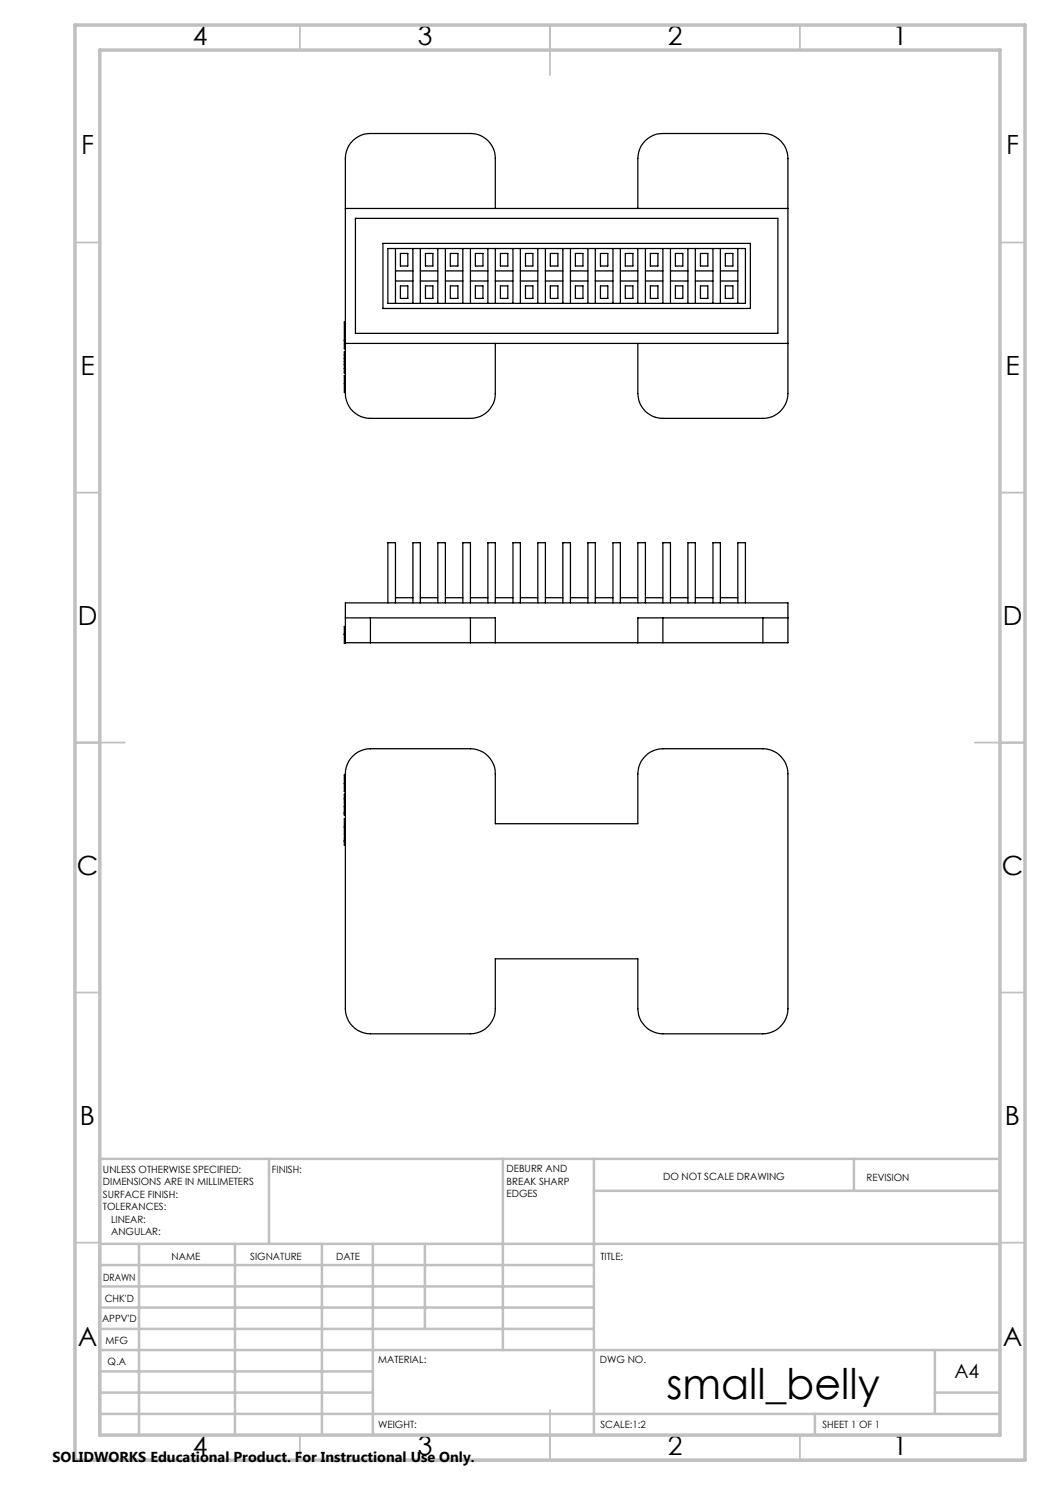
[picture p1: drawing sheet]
<svg xmlns="http://www.w3.org/2000/svg" width="210mm" height="297mm" viewBox="0 0 210 297" stroke-linecap="round" stroke-linejoin="round" font-family="sans-serif">
<g fill="none" stroke="#c0c0c0" stroke-width=".35">
<path d="M60 5v5M110 5v10M160 5v5M15 48.5h5M200 48.5h5M15 98.5h5M200 98.5h5M15 148.5h10M195 148.5h10M15 198.5h5M200 198.5h5M15 248.5h5"/>
<path d="M200 248.5h5M60 287v5M110 282v10M160 287v5"/>
</g>
<g fill="none" stroke="#c0c0c0" stroke-width=".5">
<path d="M53.8 231.8v17M100.6 231.8v38.2M118.8 231.8v55.2M118.8 238.2h81.2M170.8 231.8v6.4M200 231.8h-180v55.2M20 248.8h180M20 257.3h98.8M20 253h98.8M27.8 248.8v38.2M47 248.8v38.2M64.4 248.8v38.2"/>
<path d="M74.6 248.8v38.2M85 248.8v17M20 265.8h98.8M20 261.5h98.8M20 278.5h54.6M20 274.3h54.6M20 270h180M187 278.5h13M187 270v12.8M20 282.8h180M163 282.8v4.2"/>
</g>
<path d="M15 5h190v287h-190zM20 10h180v277h-180z" fill="none" stroke="#c0c0c0" stroke-width=".7"/>
<g fill="none" stroke="#000" stroke-width=".25">
<path d="M69.1 41.7h88.5M71.1 43.7h84.5v23h-84.5zM76.6 48.7h73.5v13h-73.5zM77.6 49.7h71.5v11h-71.5zM79.1 49.7v11M79.1 56.2h3.5M79.1 54.2h3.5M80.1 50.7h1.5v2.5h-1.5zM80.1 57.2h1.5v2.5h-1.5zM82.6 49.7v11M84.1 49.7v11M84.1 56.2h3.5"/>
<path d="M84.1 54.2h3.5M85.1 50.7h1.5v2.5h-1.5zM85.1 57.2h1.5v2.5h-1.5zM87.6 49.7v11M89.1 49.7v11M89.1 56.2h3.5M89.1 54.2h3.5M90.1 50.7h1.5v2.5h-1.5zM90.1 57.2h1.5v2.5h-1.5zM92.6 49.7v11M94.1 49.7v11M94.1 56.2h3.5"/>
<path d="M94.1 54.2h3.5M95.1 50.7h1.5v2.5h-1.5zM95.1 57.2h1.5v2.5h-1.5zM97.6 49.7v11M99.1 41.7v-10a4.9 4.9 0 0 0-5-5h-20a5 5 0 0 0-5 5v47a5 5 0 0 0 5 5h20a4.9 4.9 0 0 0 5-5v-10M99.1 49.7v11M99.1 56.2h3.5M99.1 54.2h3.5M100.1 50.7h1.5v2.5h-1.5zM100.1 57.2h1.5v2.5h-1.5zM102.6 49.7v11M104.1 49.7v11"/>
<path d="M104.1 56.2h3.5M104.1 54.2h3.5M105.1 50.7h1.5v2.5h-1.5zM105.1 57.2h1.5v2.5h-1.5zM107.6 49.7v11M109.1 49.7v11M109.1 56.2h3.5M109.1 54.2h3.5M110.1 50.7h1.5v2.5h-1.5zM110.1 57.2h1.5v2.5h-1.5zM112.6 49.7v11M114.1 49.7v11"/>
<path d="M114.1 56.2h3.5M114.1 54.2h3.5M115.1 50.7h1.5v2.5h-1.5zM115.1 57.2h1.5v2.5h-1.5zM117.6 49.7v11M119.1 49.7v11M119.1 56.2h3.5M119.1 54.2h3.5M120.1 50.7h1.5v2.5h-1.5zM120.1 57.2h1.5v2.5h-1.5zM122.6 49.7v11M124.1 49.7v11"/>
<path d="M124.1 56.2h3.5M124.1 54.2h3.5M125.1 50.7h1.5v2.5h-1.5zM125.1 57.2h1.5v2.5h-1.5zM127.6 41.7v-10a5 5 0 0 1 5-5h20a5 5 0 0 1 5 5v47a5 5 0 0 1-5 5h-20a5 5 0 0 1-5-5v-10M127.6 49.7v11M129.1 49.7v11M129.1 56.2h3.5M129.1 54.2h3.5M130.1 50.7h1.5v2.5h-1.5zM130.1 57.2h1.5v2.5h-1.5zM132.6 49.7v11"/>
<path d="M134.1 49.7v11M134.1 56.2h3.5M134.1 54.2h3.5M135.1 50.7h1.5v2.5h-1.5zM135.1 57.2h1.5v2.5h-1.5zM137.6 49.7v11M139.1 49.7v11M139.1 56.2h3.5M139.1 54.2h3.5M140.1 50.7h1.5v2.5h-1.5zM140.1 57.2h1.5v2.5h-1.5zM142.6 49.7v11"/>
<path d="M144.1 49.7v11M144.1 56.2h3.5M144.1 54.2h3.5M145.1 50.7h1.5v2.5h-1.5zM145.1 57.2h1.5v2.5h-1.5zM147.6 49.7v11M68.9 68v1.7h.2M68.9 73v.7M68.9 73.7v.9h.2M68.9 76.8v1.7h.2M68.9 71v.8M68.9 71.8v.6"/>
<path d="M68.9 72.4h.1M68.9 68h.2M68.9 73.7h.2M68.9 73h.2M68.9 76.8h.2M68.9 71h.2M68.9 71.8h.2M68.9 72.4h.2M68.9 74.6h.2M69.1 66.4h-.2v1.6M69.1 75.1h-.2v1.7M69.1 64.4h-.2v1.7h.2"/>
<path d="M69.1 70.4h-.2v.6M69.1 72.7h-.2v.3M69.1 68.7h88.5M79.1 119.6h3.5M84.1 119.6h3.5M89.1 119.6h3.5M94.1 119.6h3.5M99.1 119.6h3.5M104.1 119.6h3.5M109.1 119.6h3.5M114.1 119.6h3.5M119.1 119.6h3.5"/>
<path d="M124.1 119.6h3.5M129.1 119.6h3.5M134.1 119.6h3.5M139.1 119.6h3.5M144.1 119.6h3.5M68.9 127v1.7l.2-.2M68.9 127h.2M68.9 126.7v.2M69.1 128.5v-7.9h88.5v7.9h-5M69.1 123.6h5M69.1 128.5h5M69.1 125.3h-.2v1.7"/>
<path d="M74.1 128.5h20M74.1 123.6h20M74.1 123.6v4.9M77.6 120.6v-12.1h1.5v12.1M82.6 120.6v-12.1h1.5v12.1M87.6 120.6v-12.1h1.5v12.1M92.6 120.6v-12.1h1.5v12.1M94.1 123.6h5v4.9M94.1 128.5h5M94.1 123.6v4.9M97.6 120.6v-12.1h1.5v12.1M99.1 128.5h28.5"/>
<path d="M102.6 120.6v-12.1h1.5v12.1M107.6 120.6v-12.1h1.5v12.1M112.6 120.6v-12.1h1.5v12.1M117.6 120.6v-12.1h1.5v12.1M122.6 120.6v-12.1h1.5v12.1M127.6 128.5h5M127.6 120.6v-12.1h1.5v12.1M132.6 123.6h-5v4.9M132.6 120.6v-12.1h1.5v12.1M132.6 123.6v4.9M132.6 128.5h20M132.6 123.6h20"/>
<path d="M137.6 120.6v-12.1h1.5v12.1M142.6 120.6v-12.1h1.5v12.1M147.6 120.6v-12.1h1.5v12.1M152.6 123.6h5M152.6 123.6v4.9M68.9 159.7v1h.2M68.9 156.7v1.6h.2M68.9 159.7h.2M68.9 156.7h.2M69.1 159.7v1.3h-.2v2.1h.2v2.3M69.1 156.7v3M69.1 158.8h-.2v.9"/>
<path d="M69.1 156.7a6.4 6.4 0 0 1 1.5-5.5 5 5 0 0 1 3.5-1.4h20a5 5 0 0 1 5 5v9.9h28.5v-9.9a5.1 5.1 0 0 1 5-5h20a5.1 5.1 0 0 1 5 5v47a5.1 5.1 0 0 1-5 5h-20a5.1 5.1 0 0 1-5-5v-10h-28.5v10a5 5 0 0 1-5 5h-20a5.1 5.1 0 0 1-5-5v-33.5h-.2M69.1 155h-.2v1.7M68.9 165.4v1.6h.2M68.9 161.4h.2v1.4h-.2M68.9 165.4h.2M68.9 162.6h.2M69.1 165.4v2.7h-.2M69.1 163.7h-.2v1.7M69.1 167.4h-.2v1.6h.2"/>
</g>
<text font-size="8.5" x="133.3" y="279.7">small_belly</text>
<g font-size="5.3">
<text x="38.5" y="9">4</text>
<text x="83.5" y="9">3</text>
<text x="133.6" y="9">2</text>
<text x="178.6" y="9">1</text>
<text x="16.2" y="30.8">F</text>
<text x="201.2" y="30.8">F</text>
<text x="16.1" y="75">E</text>
<text x="201.1" y="75">E</text>
<text x="15.5" y="125">D</text>
<text x="200.5" y="125">D</text>
<text x="15.4" y="175">C</text>
<text x="200.4" y="175">C</text>
<text x="16" y="225">B</text>
<text x="201" y="225">B</text>
<text x="15.5" y="269.3">A</text>
<text x="200.5" y="269.3">A</text>
<text x="38.5" y="291">4</text>
<text x="83.5" y="291">3</text>
<text x="133.6" y="291">2</text>
<text x="178.6" y="291">1</text>
</g>
<text font-size="3.9" x="190.9" y="275.5">A4</text>
<text font-size="2.9" x="10.5" y="292.3">SOLIDWORKS Educational Product. For Instructional Use Only.</text>
<g font-size="2">
<text x="20.6" y="234.6">UNLESS OTHERWISE SPECIFIED:</text>
<text x="20.6" y="237.1">DIMENSIONS ARE IN MILLIMETERS</text>
<text x="20.6" y="239.6">SURFACE FINISH:</text>
<text x="54.4" y="234.6">FINISH:</text>
<text x="101.3" y="234.5">DEBURR AND</text>
<text x="101.3" y="237">BREAK SHARP</text>
<text x="101.3" y="239.5">EDGES</text>
<text x="132.6" y="236">DO NOT SCALE DRAWING</text>
<text x="173.3" y="236.2">REVISION</text>
<text x="20.6" y="242.1">TOLERANCES:</text>
<text x="22.2" y="244.6">LINEAR:</text>
<text x="22.2" y="247.1">ANGULAR:</text>
<text x="34.3" y="252">NAME</text>
<text x="50" y="251.9">SIGNATURE</text>
<text x="67.2" y="251.9">DATE</text>
<text x="120.1" y="251.9">TITLE:</text>
<text x="20.6" y="256.1">DRAWN</text>
<text x="20.9" y="260.3">CHK'D</text>
<text x="20.4" y="264.4">APPV'D</text>
<text x="21.1" y="268.8">MFG</text>
<text x="21.5" y="273">Q.A</text>
<text x="75.6" y="272.5">MATERIAL:</text>
<text x="120" y="272.5">DWG NO.</text>
<text x="75.6" y="285.5">WEIGHT:</text>
<text x="120.1" y="285.6">SCALE:1:2</text>
<text x="164.5" y="285.6">SHEET 1 OF 1</text>
</g>
</svg>
